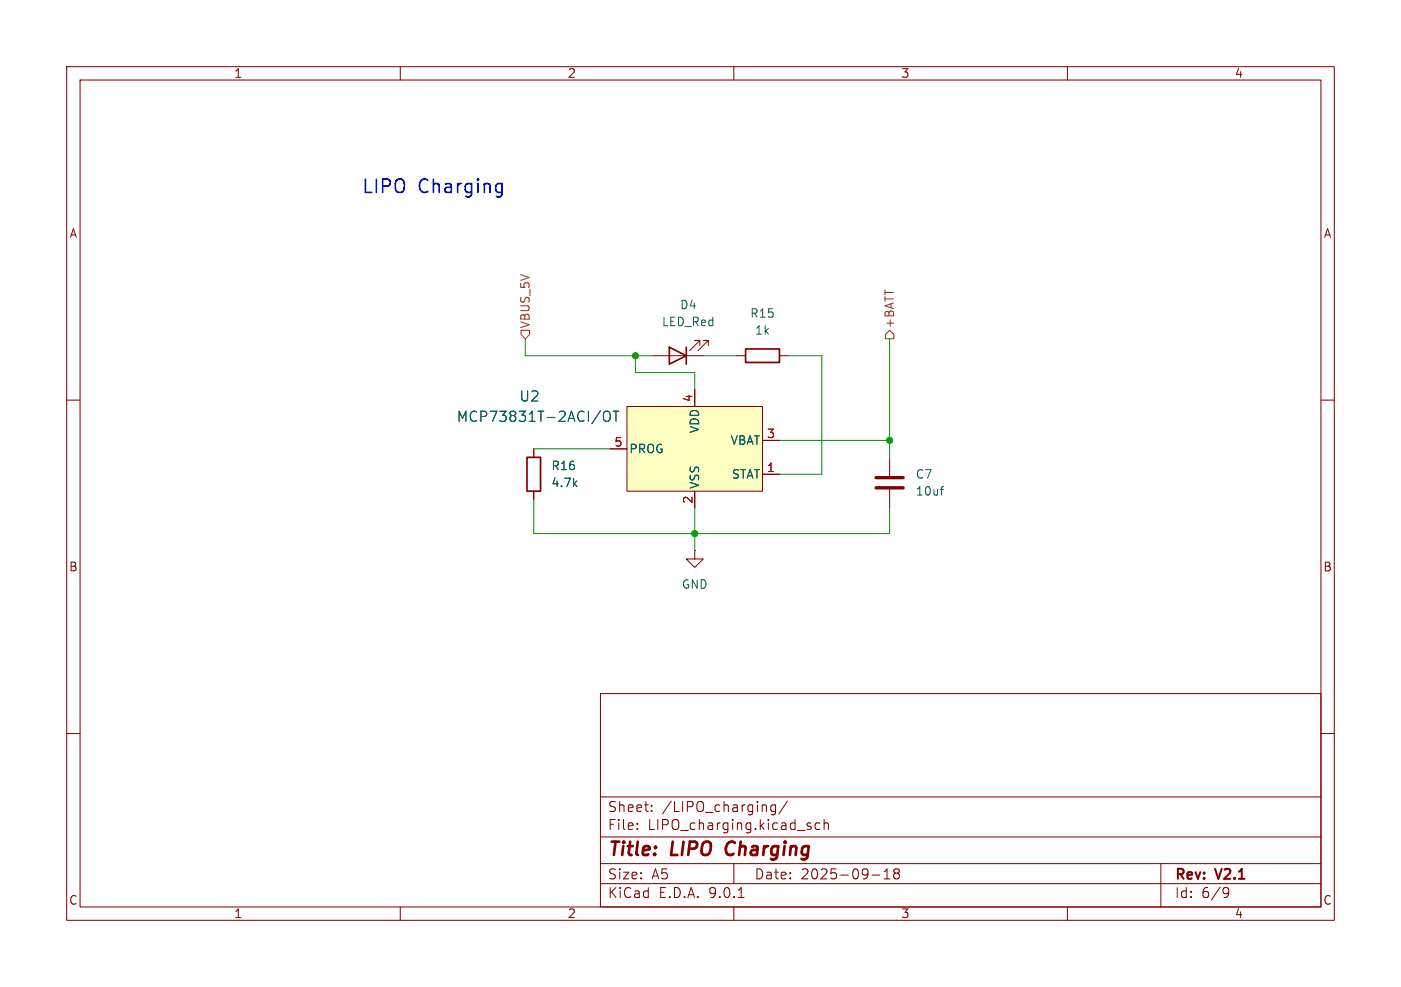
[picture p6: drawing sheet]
<svg xmlns="http://www.w3.org/2000/svg" width="210mm" height="148mm" viewBox="0 0 210 148" stroke-linecap="round" stroke-linejoin="round" font-family="sans-serif">
<g fill="none" stroke="#840000" stroke-width=".15">
<path d="M10 10h190v128h-190zM12 12h186v124h-186zM60 10v2M110 10v2M160 10v2M97.8 53.3h7.6M104.9 51.8v-.7h-.8h.8l-1.5 1.5M106.2 51.8v-.7h-.8h.8l-1.6 1.5M110.5 53.3h1.3M116.8 53.3h1.3M10 60h2M133.3 68.6v2.8"/>
<path d="M133.3 73.4v2.8M198 60h2M10 110h2M90 104h108v32h-108zM90 119.5h108M198 110h2M60 136v2M90 132.5h108M90 129.5h108M90 125.5h108M95.5 124.2v.2M95.5 123.5v.1"/>
<path d="M97.7 121.5v.2M97.7 120.8v.1M110 136v2M110 129.5v3M110.7 134.6h.8M116.3 120.8l-.5-.1-.3 .3v.4l.2 .2h.6M116.3 120.7v1.2a.41 .41 0 0 1-.7 .2M118 120.1l-1.3 1.9M121.4 123.9l.2 .2-.2 .3M121.4 123.4l.1 .1M122.9 123.5l-.4-.1-.3 .3v.4l.1 .2h.6M123.5 123.5a.37 .37 0 0 1 .7 .1v.8"/>
<path d="M123.5 122.9v1.5M130.8 131.2h1.1M132.5 131.8h.9M132.5 130.7l.5-.4v1.5M134.3 130.9l-.3 .3v.4l.3 .2 .4-.1 .1-.2v-.4l-.3-.2M134.3 130.9l-.3-.3v-.2l.3-.1 .4 .1 .1 .2v.2l-.3 .1M134.3 130.9h.2M160 136v2M174 129.5v6.5M183.6 133.1h.3l.2 .1a.99 .99 0 0 1-.3 1.4h-.3M184.2 133.7l-.3 .3h-.3"/>
</g>
<path d="M109.1 126.5a1.27 1.27 0 0 0 0 1.6" fill="none" stroke="#840000" stroke-width=".4"/>
<path d="M100.3 52.1l2.6 1.2-2.6 1.3zM102.9 52.1v2.5M111.8 52.3h5v2.1h-5z" fill="none" stroke="#840000" stroke-width=".25"/>
<path d="M131.3 71.6h4.1M131.3 73.2h4.1" fill="none" stroke="#840000" stroke-width=".51"/>
<path d="M141 73.4h.4M141.4 73h-.2" fill="none" stroke="#006464" stroke-width=".15"/>
<path d="M94 61h20.3v12.7h-20.3z" fill="#ffffc2"/>
<path d="M104.1 58.4v2.6M80 67.3v1.3M80 73.7v1.2M91.4 67.3h2.6M94 61h20.3v12.7h-20.3zM104.1 73.7v2.5M114.3 66h2.5M114.3 71.1h2.5M104.1 82.6v1.2h1.3l-1.3 1.3-1.2-1.3h1.2M104.1 82.6h.1" fill="none" stroke="#840000" stroke-width=".15"/>
<path d="M90 61.6l-1.3 1.9M90.5 61.9a.51 .51 0 0 1 .6-.2 .51 .51 0 0 1 .4 .5v.5a.51 .51 0 0 1-.5 .5 .51 .51 0 0 1-.6-.5zM91.9 61.7h.9M92.3 61.7v1.5" fill="none" stroke="#006464" stroke-width=".15"/>
<path d="M79 68.6h2v5.1h-2z" fill="none" stroke="#840000" stroke-width=".25"/>
<path d="M78.1 49.5h1.3v.7l-.7 .6-.6-.6zM133.3 49.5l.7 .7v.6h-1.3v-.6z" fill="none" stroke="#725600" stroke-width=".15"/>
<path d="M78.7 50.8v2.5h19.1M95.2 53.3v2.6h8.9v2.5M105.4 53.3h5.1M118.1 53.3h5.1v17.8h-6.4M133.3 50.8v17.8M80 74.9v5.1h53.3v-3.8M80 67.3h11.4M104.1 76.2v6.4M116.8 66h16.5" fill="none" stroke="#009600" stroke-width=".15"/>
<path d="M74.7 27.5l.6 .1M75.3 27.5v1.6a.54 .54 0 0 1-.7 .4M75.3 28.8l-.6 .1" fill="none" stroke="#0000c2" stroke-width=".25"/>
<g fill="#009600" stroke="#009600" stroke-width=".15">
<circle cx="104.1" cy="80" r=".46"/>
<circle cx="133.3" cy="66" r=".46"/>
<circle cx="95.2" cy="53.3" r=".46"/>
</g>
<g font-size="2.8" fill="#0000c2">
<text x="54.1" y="29.3">LIPO</text>
<text x="62.7" y="29.3">Charging</text>
</g>
<g font-size="2.8" fill="#840000">
<text x="91" y="128.9">Title:</text>
<text x="100.7" y="128.9">LIPO</text>
<text x="109.7" y="128.9">Charging</text>
</g>
<g font-size="2.1" fill="#006464">
<text x="68.4" y="63.5">MCP73831T-2ACI/OT</text>
<text x="77.8" y="60.4">U2</text>
</g>
<g font-size="2.1" fill="#840000">
<text x="91" y="124.7">File:</text>
<text x="91" y="122">Sheet:</text>
<text x="97.1" y="124.7">LIPO_charging.kicad_sch</text>
<text x="99.2" y="122">/LIPO_charging/</text>
<text x="91" y="134.9">KiCad</text>
<text x="91" y="132.1">Size:</text>
<text x="97.7" y="132.1">A5</text>
<text x="98.7" y="134.9">E.D.A.</text>
<text x="106.3" y="134.9">9.0.1</text>
<text x="113" y="132.1">Date:</text>
<text x="120" y="132.1">2025-09-18</text>
<text x="176" y="132.3">Rev:</text>
<text x="176" y="134.9">Id:</text>
<text x="180.1" y="134.9">6/9</text>
<text x="182.4" y="132.3">V2.1</text>
</g>
<g font-size="1.8" fill="#840000">
<text x="35" y="11.9">1</text>
<text x="85" y="11.9">2</text>
<text x="135" y="11.9">3</text>
<text x="185" y="11.9">4</text>
<text x="10.3" y="35.9">A</text>
<text x="198.4" y="35.9">A</text>
<text x="10.3" y="85.9">B</text>
<text x="198.3" y="85.9">B</text>
<text x="10.3" y="135.9">C</text>
<text x="35" y="137.9">1</text>
<text x="85" y="137.9">2</text>
<text x="135" y="137.9">3</text>
<text x="185" y="137.9">4</text>
<text x="198.3" y="135.9">C</text>
</g>
<g font-size="1.8" fill="#006464">
<text x="101.8" y="46.6">D4</text>
<text x="112.4" y="47.9">R15</text>
<text x="99.1" y="49.1">LED_Red</text>
<text x="113.1" y="50.4">1k</text>
<text x="105" y="65" transform="rotate(-90 105 65)">VDD</text>
<text x="82.6" y="70.7">R16</text>
<text x="94.2" y="68.2">PROG</text>
<text x="109.4" y="66.9">VBAT</text>
<text x="109.6" y="72">STAT</text>
<text x="137.2" y="72">C7</text>
<text x="82.6" y="73.3">4.7k</text>
<text x="105" y="73.4" transform="rotate(-90 105 73.4)">VSS</text>
<text x="137.2" y="74.5">10uf</text>
<text x="102.1" y="88.5">GND</text>
</g>
<g font-size="1.8" fill="#725600">
<text x="79.6" y="49.3" transform="rotate(-90 79.6 49.3)">VBUS_5V</text>
<text x="134.2" y="49.3" transform="rotate(-90 134.2 49.3)">+BATT</text>
</g>
<g font-size="1.8" fill="#a90000">
<text x="103.9" y="60.4" transform="rotate(-90 103.9 60.4)">4</text>
<text x="114.9" y="65.8">3</text>
<text x="92" y="67.1">5</text>
<text x="114.9" y="70.9">1</text>
<text x="103.9" y="75.6" transform="rotate(-90 103.9 75.6)">2</text>
</g>
</svg>
